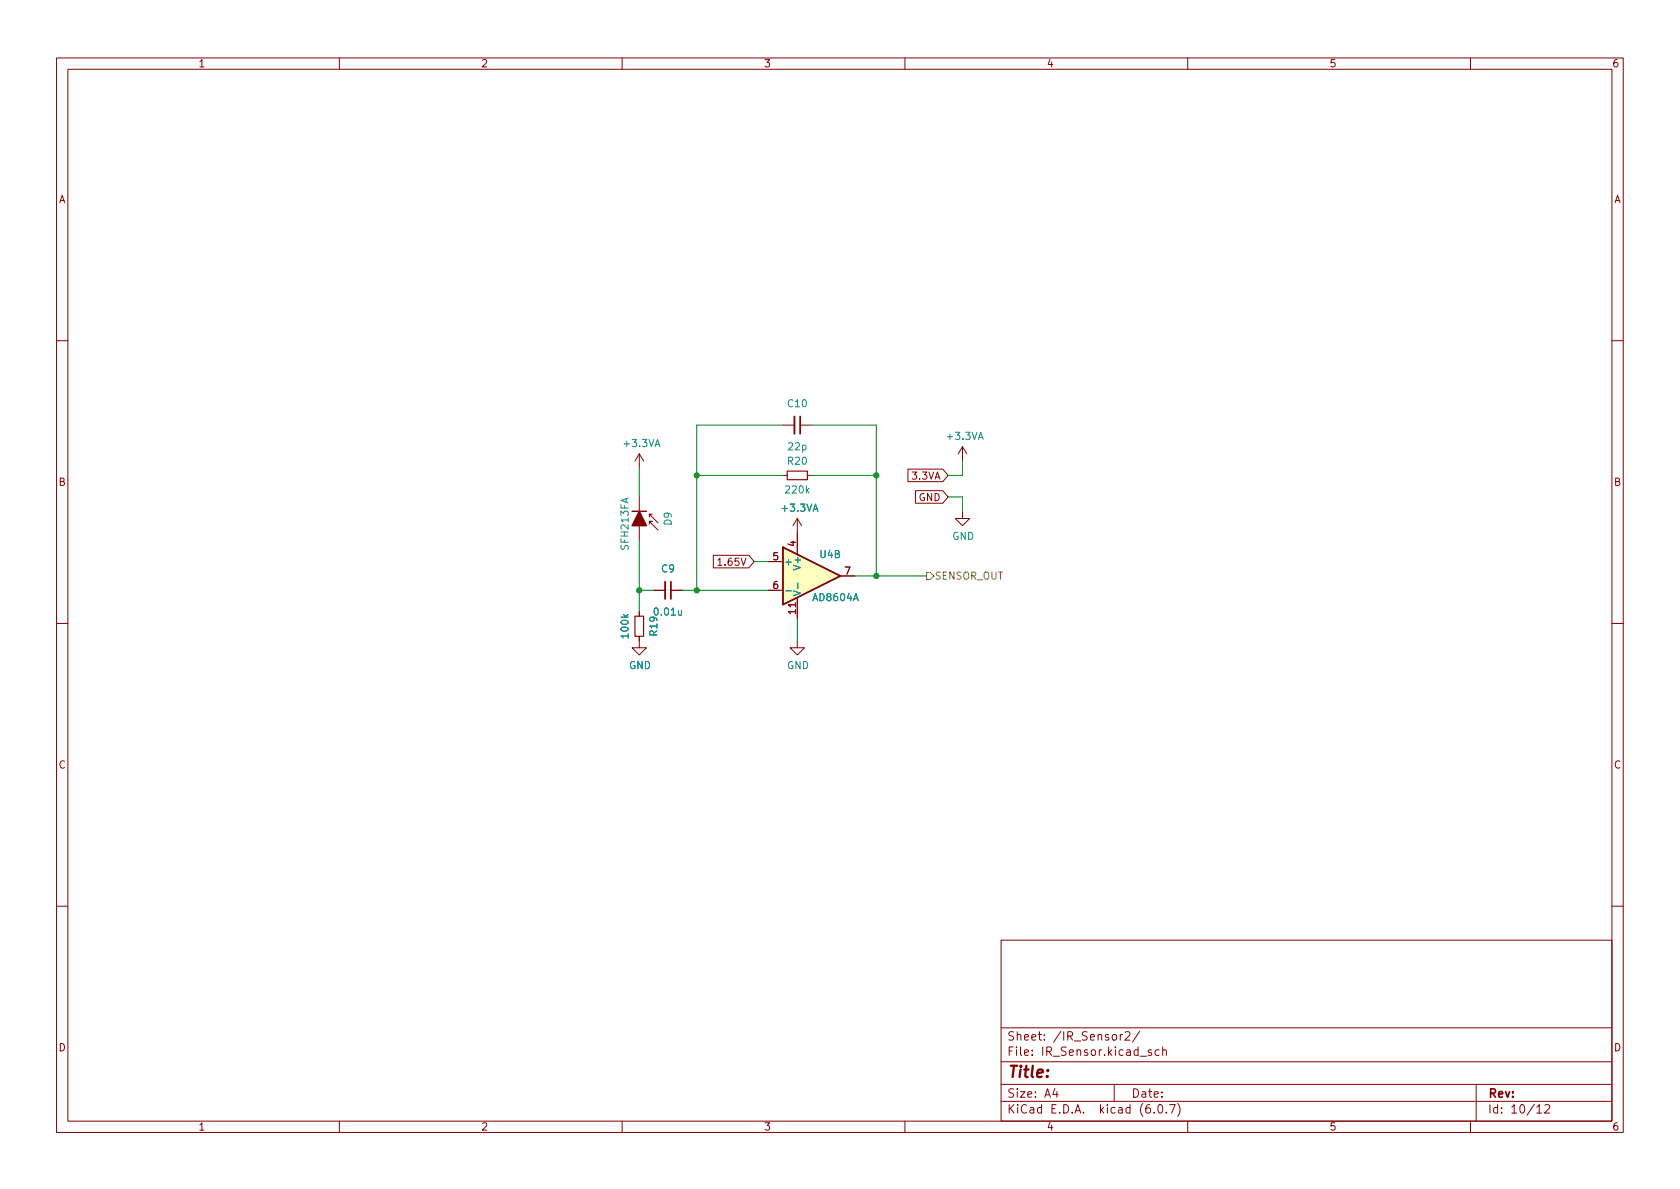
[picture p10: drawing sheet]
<svg xmlns="http://www.w3.org/2000/svg" width="297mm" height="210mm" viewBox="0 0 297 210" stroke-linecap="round" stroke-linejoin="round" font-family="sans-serif">
<g fill="none" stroke="#840000" stroke-width=".18">
<path d="M10 10.2h277v190.1h-277zM12 12.2h273v186.1h-273zM60 10.2v2M110 10.2v2M160 10.2v2M210 10.2v2M260 10.2v2M10 60.2h2M138.4 75.2h2.1M141.5 75.2h2M170.2 79l-.8 1.3M170.2 79v2.5"/>
<path d="M170.2 79l.7 1.3M285 60.2h2M113 80.3v2.5M113 87.9v7.6M113 80.3l-.7 1.2M113 80.3l.8 1.2M114.8 92.7v-.5h.5h-.5l1.5 1.5M114.8 90.9v.5M115.3 90.9h-.5l1.5 1.6M126.1 98.2h6.3l.9 1.1-.9 1.1h-6.3zM126.9 99.1l.4-.4v1.3M126.9 100h.7"/>
<path d="M135.9 99.3h2.5M138.4 84.1h.8M141 91.7v6.3M141 91.7l-.8 1.3M141 91.7l.7 1.3M142.7 84.1h.8M160.5 83h6.2l.9 1.1-.9 1.1h-6.2zM161.9 86.8h4.8l.9 1.1-.9 1.1h-4.8zM170.2 90.4v1.3h1.2l-1.2 1.3-1.3-1.3h1.3M10 110.2h2M113 112.5v2h1.3l-1.3 1.3-1.2-1.3h1.2M113 108.2v.8"/>
<path d="M115.6 104.4h2M118.6 104.4h2M135.9 104.4h2.5M141 113.3v1.2h1.2l-1.2 1.3-1.3-1.3h1.3M141 105.7v3.8M148.6 101.8h2.5M285 110.2h2M10 160.2h2M177 166.3h108v32h-108zM285 160.2h2M60 198.3v2M110 198.3v2"/>
<path d="M160 198.3v2M177 194.8h108M177 191.8h108M177 187.8h108M177 181.8h108M186.5 192.5l-.4 1h1M186.9 193v1M197 191.8v3M198.1 182.9v1M198.5 182.9l-.3 .1-.1 .2M198.9 182.6l.6-.2 .2 .2 .1 .3-.9 1h.9M201.5 182.4l-1.3 1.9"/>
<path d="M203.6 185.7l-.4-.1-.2 .2 .1 .3 .5 .1v.4h-.6M204.1 196.7v.1M204.9 195.4l.2-.1a.81 .81 0 0 1 .6 .7 .81 .81 0 0 1-.3 .8h-.2a.81 .81 0 0 1-.6-.6 .81 .81 0 0 1 .3-.8zM204.9 185.7l-.4-.1-.3 .3v.4l.2 .3h.5M205.6 185.8l.2-.2 .3 .1 .1 .9M205.6 185.1v1.5M206.2 196.7v.1M206.8 195.3h1l-.7 1.5M208.2 195.1a1.72 1.72 0 0 1 0 2.3M210 198.3v2M260 198.3v2M261 191.8v6.5"/>
<path d="M271.7 195.8l.5-.5v1.5M271.7 196.8h.9M273.1 195.5l.6-.2 .2 .2 .1 .3-.9 1h.9"/>
</g>
<path d="M140.5 73.7v3M117.6 102.9v3" fill="none" stroke="#840000" stroke-width=".33"/>
<path d="M141.5 73.7v3M118.6 102.9v3" fill="none" stroke="#840000" stroke-width=".3"/>
<path d="M139.2 83.3h3.5v1.5h-3.5zM112.3 109h1.5v3.5h-1.5z" fill="none" stroke="#840000" stroke-width=".2"/>
<path d="M138.4 96.8l10.2 5-10.2 5.1z" fill="#ffffc2" stroke="#ffffc2" stroke-width=".18"/>
<path d="M111.8 90.4h2.5M138.4 96.8l10.2 5-10.2 5.1z" fill="none" stroke="#840000" stroke-width=".25"/>
<path d="M138.9 104.5h1M141.1 103.1v1" fill="none" stroke="#008484" stroke-width=".18"/>
<path d="M113 90.4l1.3 2.6h-2.5z" fill="#840000" stroke="#840000" stroke-width=".25"/>
<path d="M163.8 101.2h.7l.6 .6-.6 .7h-.7z" fill="none" stroke="#848400" stroke-width=".18"/>
<g fill="none" stroke="#008400" stroke-width=".18">
<path d="M138.4 75.2h-15.2v29.2M143.5 75.2h11.4v26.6M113 82.8v5.1M113 95.5v12.7M123.2 84.1h15.2M133.3 99.3h2.6M143.5 84.1h11.4M167.6 87.9h2.6v2.5M170.2 81.5v2.6h-2.6M113 104.4h2.6M120.6 104.4h15.3M141 109.5v3.8"/>
<path d="M151.1 101.8h12.7"/>
</g>
<g fill="#008400" stroke="#008400" stroke-width=".18">
<circle cx="154.9" cy="84.1" r=".46"/>
<circle cx="113" cy="104.4" r=".46"/>
<circle cx="123.2" cy="104.4" r=".46"/>
<circle cx="154.9" cy="101.8" r=".46"/>
<circle cx="123.2" cy="84.1" r=".46"/>
</g>
<text font-size="2.8" fill="#840000" x="178" y="190.6">Title:</text>
<g font-size="2.1" fill="#840000">
<text x="178" y="184">Sheet: /IR_Sensor2/</text>
<text x="178" y="186.7">File: IR_Sensor.kicad_sch</text>
<text x="178" y="196.9">KiCad E.D.A. kicad (6.0.7)</text>
<text x="178" y="194.1">Size: A4</text>
<text x="200" y="194.1">Date:</text>
<text x="263" y="194.1">Rev:</text>
<text x="263" y="196.9">Id: 10/12</text>
</g>
<g font-size="1.8" fill="#840000">
<text x="35" y="11.9">1</text>
<text x="85" y="11.9">2</text>
<text x="135" y="11.9">3</text>
<text x="185" y="11.9">4</text>
<text x="235" y="11.9">5</text>
<text x="285" y="11.9">6</text>
<text x="10.3" y="35.9">A</text>
<text x="285.3" y="35.9">A</text>
<text x="10.3" y="85.9">B</text>
<text x="161.5" y="84.8">3.3VA</text>
<text x="162.4" y="88.6">GND</text>
<text x="285.3" y="85.9">B</text>
<text x="127.5" y="100">1.65V</text>
<text x="136.7" y="99.1">5</text>
<text x="140.7" y="96.6" transform="rotate(-90 140.7 96.6)">4</text>
<text x="149.4" y="101.6">7</text>
<text x="136.7" y="104.1">6</text>
<text x="140.7" y="108.5" transform="rotate(-90 140.7 108.5)">11</text>
<text x="10.3" y="135.9">C</text>
<text x="285.3" y="135.9">C</text>
<text x="10.3" y="185.9">D</text>
<text x="285.3" y="185.9">D</text>
<text x="35" y="199.9">1</text>
<text x="85" y="199.9">2</text>
<text x="135" y="199.9">3</text>
<text x="185" y="199.9">4</text>
<text x="235" y="199.9">5</text>
<text x="285" y="199.9">6</text>
</g>
<g font-size="1.8" fill="#008484">
<text x="139.3" y="72">C10</text>
<text x="167.6" y="77.8">+3.3VA</text>
<text x="110.4" y="79">+3.3VA</text>
<text x="139.3" y="82.2">R20</text>
<text x="139.4" y="79.6">22p</text>
<text x="139" y="87.2">220k</text>
<text x="118.7" y="92.9" transform="rotate(-90 118.7 92.9)">D9</text>
<text x="138.4" y="90.5">+3.3VA</text>
<text x="168.3" y="95.4">GND</text>
<text x="111.1" y="97.1" transform="rotate(-90 111.1 97.1)">SFH213FA</text>
<text x="117" y="101.2">C9</text>
<text x="138.6" y="99.9">+</text>
<text x="141.6" y="100.4" transform="rotate(-90 141.6 100.4)">V+</text>
<text x="145" y="98.7">U4B</text>
<text x="141.6" y="105.5" transform="rotate(-90 141.6 105.5)">V-</text>
<text x="143.8" y="106.3">AD8604A</text>
<text x="111.1" y="112.7" transform="rotate(-90 111.1 112.7)">100k</text>
<text x="115.8" y="108.8">0.01u</text>
<text x="116.2" y="112.4" transform="rotate(-90 116.2 112.4)">R19</text>
<text x="111.2" y="118.3">GND</text>
<text x="139.1" y="118.3">GND</text>
</g>
<text font-size="1.8" fill="#848400" x="165.2" y="102.5">SENSOR_OUT</text>
</svg>
